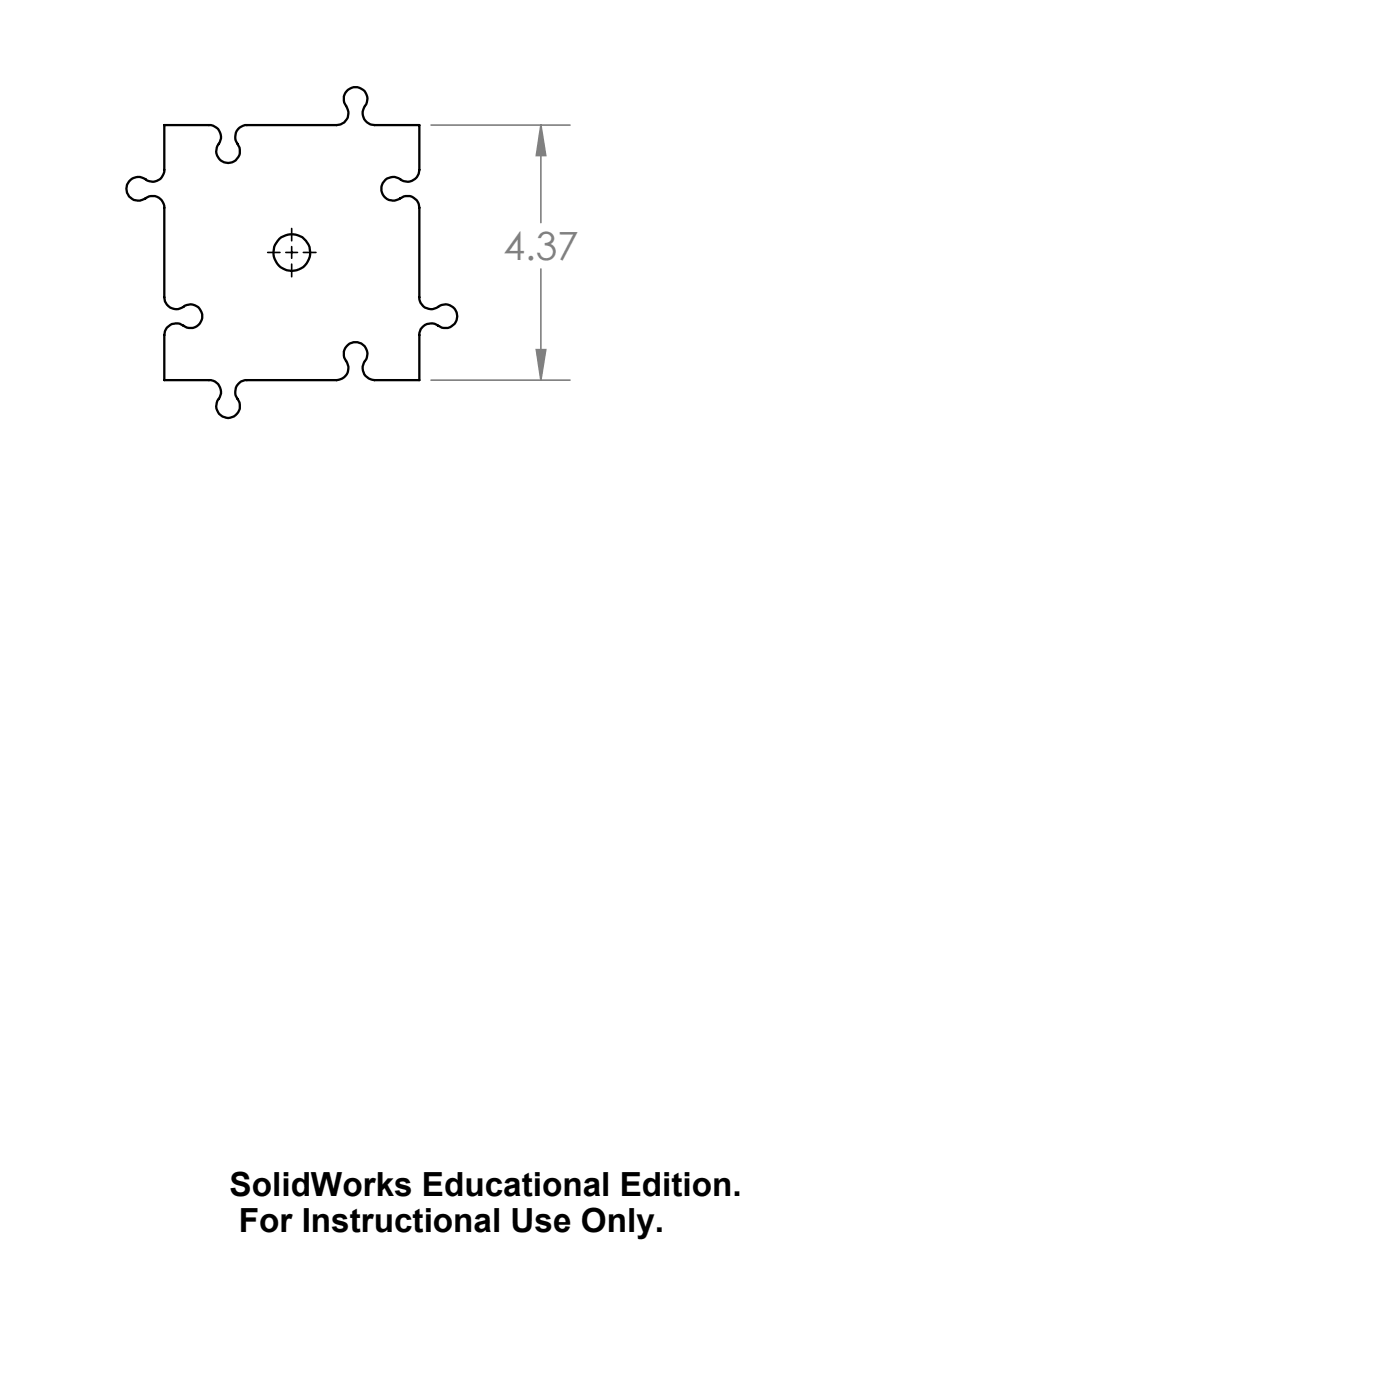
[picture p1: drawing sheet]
<svg xmlns="http://www.w3.org/2000/svg" width="152mm" height="152mm" viewBox="0 0 152 152" stroke-linecap="round" stroke-linejoin="round" font-family="sans-serif">
<path d="M46.9 13.6h15.2M58.9 13.6l.5 3.3h-1zM58.9 13.6v10.6M58.4 38.1h1l-.5 3.3zM58.9 29.3v12.1M46.9 41.4h15.2" fill="none" stroke="#808080" stroke-width=".18"/>
<path d="M29.1 27.5h1.4M31.1 27.5h1.3M31.7 24.9v1.3M31.7 26.8v1.3M31.7 28.8v1.3M33 27.5h1.4" fill="none" stroke="#000" stroke-width=".18"/>
<path d="M58.9 13.6l.5 3.3h-1zM58.4 38.1h1l-.5 3.3z" fill="#808080"/>
<g fill="none" stroke="#000" stroke-width=".25">
<path d="M17.9 13.6h5.1a1.34 1.34 0 0 1 .7 2.3 1.3 1.3 0 0 0 1.4 1.8 1.3 1.3 0 0 0 .7-2.2 1.27 1.27 0 0 1 1.1-1.9h10a1.31 1.31 0 0 0 .7-2.2 1.28 1.28 0 0 1 1.2-1.9 1.28 1.28 0 0 1 .9 2 1.32 1.32 0 0 0 1.1 2.1h4.8v4.9a1.32 1.32 0 0 1-.8 1.2 1.32 1.32 0 0 1-1.4-.3 1.29 1.29 0 0 0-1.9 1.3 1.29 1.29 0 0 0 2.1 .9 1.29 1.29 0 0 1 1.3-.1 1.29 1.29 0 0 1 .7 1.1v10a1.35 1.35 0 0 0 2.3 .7 1.3 1.3 0 0 1 1.8 1.4 1.3 1.3 0 0 1-2.2 .6 1.27 1.27 0 0 0-1.9 1.2v4.9h-4.8a1.33 1.33 0 0 1-1.2-.8 1.33 1.33 0 0 1 .3-1.5 1.31 1.31 0 0 0-1.4-1.8 1.31 1.31 0 0 0-.7 2.2 1.3 1.3 0 0 1-1.1 1.9h-10a1.32 1.32 0 0 0-.7 2.2 1.3 1.3 0 0 1-.5 1.7 1.3 1.3 0 0 1-1.7-.3 1.3 1.3 0 0 1 .1-1.7 1.3 1.3 0 0 0-1.1-1.9h-4.9v-4.9a1.32 1.32 0 0 1 .8-1.2 1.32 1.32 0 0 1 1.4 .3 1.28 1.28 0 0 0 1.9-1.3 1.28 1.28 0 0 0-2-.9 1.32 1.32 0 0 1-2.1-1.1v-9.9a1.34 1.34 0 0 0-2.3-.7 1.29 1.29 0 0 1-1.6-.5 1.29 1.29 0 0 1 .3-1.7 1.29 1.29 0 0 1 1.7 .1 1.3 1.3 0 0 0 1.9-1.1z"/>
<circle cx="31.8" cy="27.5" r="2"/>
</g>
<text font-size="4.2" fill="#808080" x="54.8" y="28.3">4.37</text>
<g font-size="3.6">
<text x="25" y="130.2">SolidWorks Educational Edition.</text>
<text x="26" y="134.1">For Instructional Use Only.</text>
</g>
</svg>
